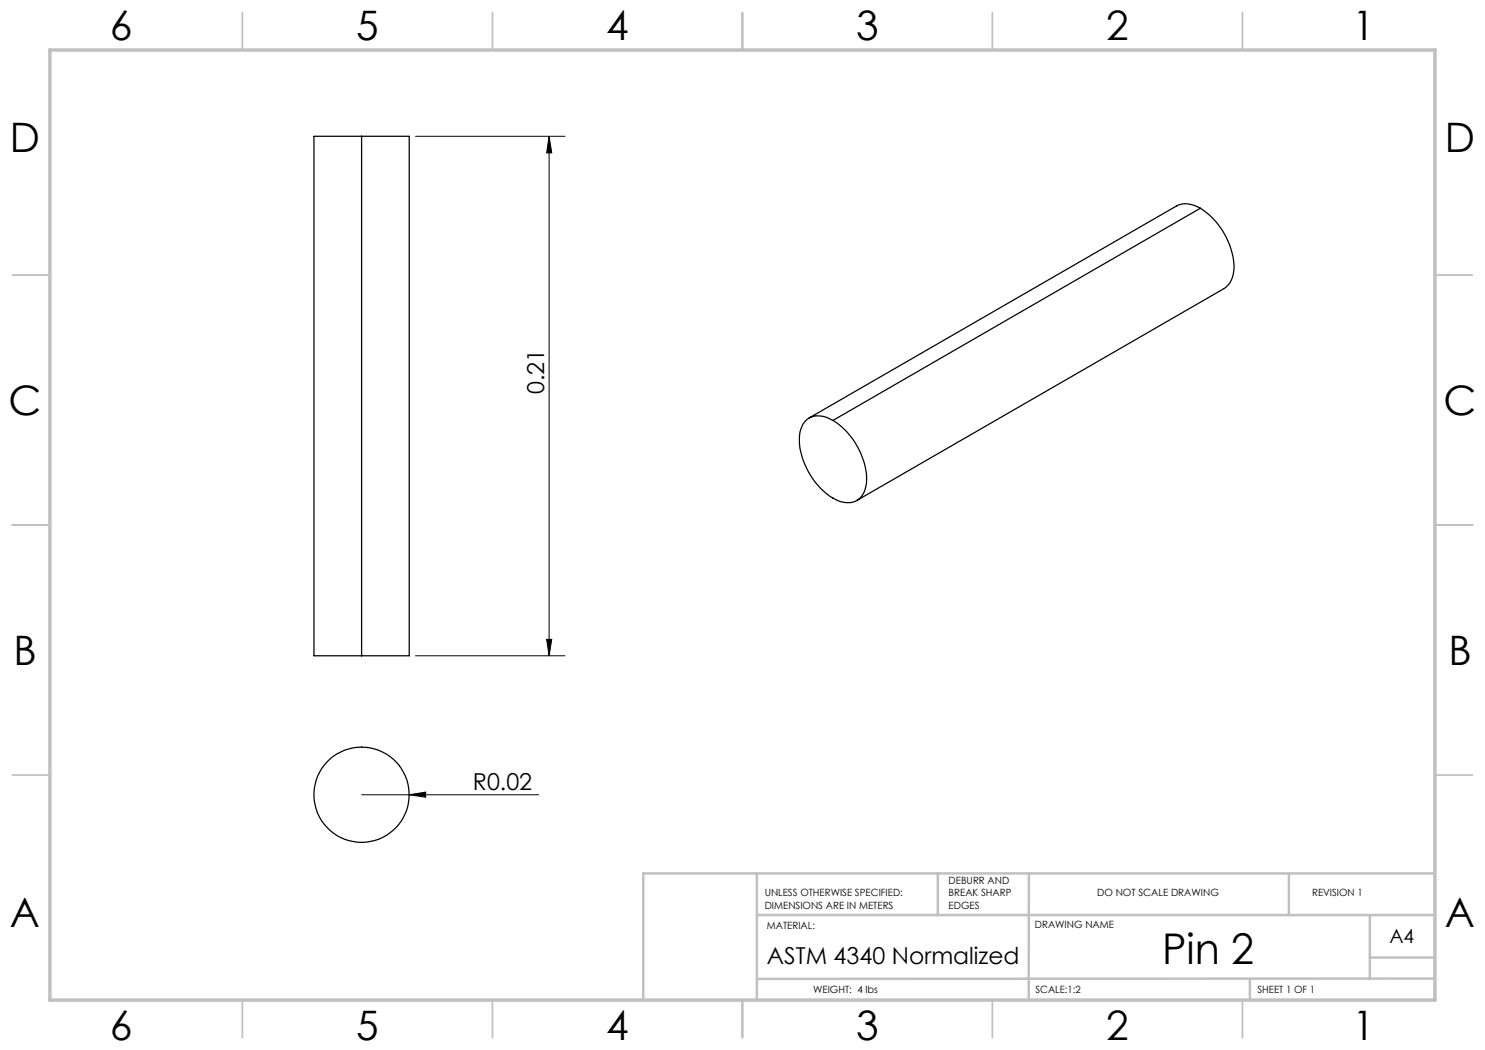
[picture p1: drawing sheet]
<svg xmlns="http://www.w3.org/2000/svg" width="297mm" height="210mm" viewBox="0 0 297 210" stroke-linecap="round" stroke-linejoin="round" font-family="sans-serif">
<g fill="none" stroke="#c0c0c0" stroke-width=".35">
<path d="M48.5 2.5v7.5M98.5 2.5v7.5M148.5 2.5v7.5M198.5 2.5v7.5M248.5 2.5v7.5M2.5 55h7.5M287 55h7.5M2.5 105h7.5M287 105h7.5M2.5 155h7.5M287 155h7.5M48.5 200v7.5"/>
<path d="M98.5 200v7.5M148.5 200v7.5M198.5 200v7.5M248.5 200v7.5"/>
</g>
<path d="M151.4 174.7v25.3M187.6 174.7v8.3M205.8 174.7l-.1 25.4M257.8 174.8v8.2M287 174.7h-158.3v25.3M151.4 183h135.6M250 195.8v4.2M274 183v12.8M274 191.5h13M287 195.7l-135.6 .1" fill="none" stroke="#c0c0c0" stroke-width=".5"/>
<path d="M10 10h277v190h-277z" fill="none" stroke="#c0c0c0" stroke-width=".7"/>
<path d="M83.1 27.3h29.9M109.8 27.3l.5 3.3h-1zM109.8 27.3v103.9M83.1 131.2h29.9M109.3 127.9h1l-.5 3.3zM72.3 159h35.4M81.8 159l3.3-.6v1z" fill="none" stroke="#000" stroke-width=".2"/>
<g fill="#000">
<path d="M81.8 159l3.3-.6v1z"/>
<path d="M109.3 127.9h1l-.5 3.3zM109.8 27.3l.5 3.3h-1z"/>
</g>
<g fill="none" stroke="#000" stroke-width=".25">
<path d="M72.3 27.3h9.5v103.9h-9.5M72.3 27.3h-9.5v103.9h9.5M72.3 27.3v103.9M240.1 41.7a14.6 14.6 0 0 1 6.6 12.7 4.4 4.4 0 0 1-1.9 3.3l-73.5 42.4M240.1 41.7a5 5 0 0 0-4.8-.5l-73.5 42.4M240.1 41.7l-73.5 42.4M161.3 84a4.5 4.5 0 0 1 5.3 .1 14.6 14.6 0 0 1 6.7 12.7 3.8 3.8 0 0 1-3.8 3.7 9.2 9.2 0 0 1-6.4-4 13.6 13.6 0 0 1-3.1-10.2l.2-.5a3.7 3.7 0 0 1 1.1-1.8z"/>
<circle cx="72.3" cy="159" r="9.5"/>
</g>
<text font-size="8.5" x="232.4" y="192.7">Pin 2</text>
<g font-size="8.1">
<text x="22" y="8">6</text>
<text x="71.2" y="8">5</text>
<text x="121.2" y="8">4</text>
<text x="171.3" y="8">3</text>
<text x="221.3" y="8">2</text>
<text x="270.5" y="8">1</text>
<text x="2" y="30.5">D</text>
<text x="289" y="30.5">D</text>
<text x="1.7" y="83">C</text>
<text x="288.7" y="83">C</text>
<text x="2.7" y="133">B</text>
<text x="289.7" y="133">B</text>
<text x="2" y="185.5">A</text>
<text x="289" y="185.5">A</text>
<text x="22" y="208">6</text>
<text x="71.2" y="208">5</text>
<text x="121.2" y="208">4</text>
<text x="171.3" y="208">3</text>
<text x="221.3" y="208">2</text>
<text x="270.5" y="208">1</text>
</g>
<g font-size="4.7">
<text x="108.8" y="78.8" transform="rotate(-90 108.8 78.8)">0.21</text>
<text x="94.6" y="157.9">R0.02</text>
<text x="153.4" y="192.8">ASTM 4340 Normalized</text>
</g>
<text font-size="3.9" x="277.9" y="188.5">A4</text>
<g font-size="2">
<text x="152.9" y="179.2">UNLESS OTHERWISE SPECIFIED:</text>
<text x="189.7" y="176.7">DEBURR AND</text>
<text x="189.7" y="179.2">BREAK SHARP</text>
<text x="219.4" y="179.2">DO NOT SCALE DRAWING</text>
<text x="262.4" y="179.1">REVISION 1</text>
<text x="152.9" y="181.7">DIMENSIONS ARE IN METERS</text>
<text x="153.4" y="185.9">MATERIAL:</text>
<text x="189.7" y="181.7">EDGES</text>
<text x="207" y="185.5">DRAWING NAME</text>
<text x="162.6" y="198.5">WEIGHT: 4 lbs</text>
<text x="207.1" y="198.6">SCALE:1:2</text>
<text x="251.5" y="198.6">SHEET 1 OF 1</text>
</g>
</svg>
